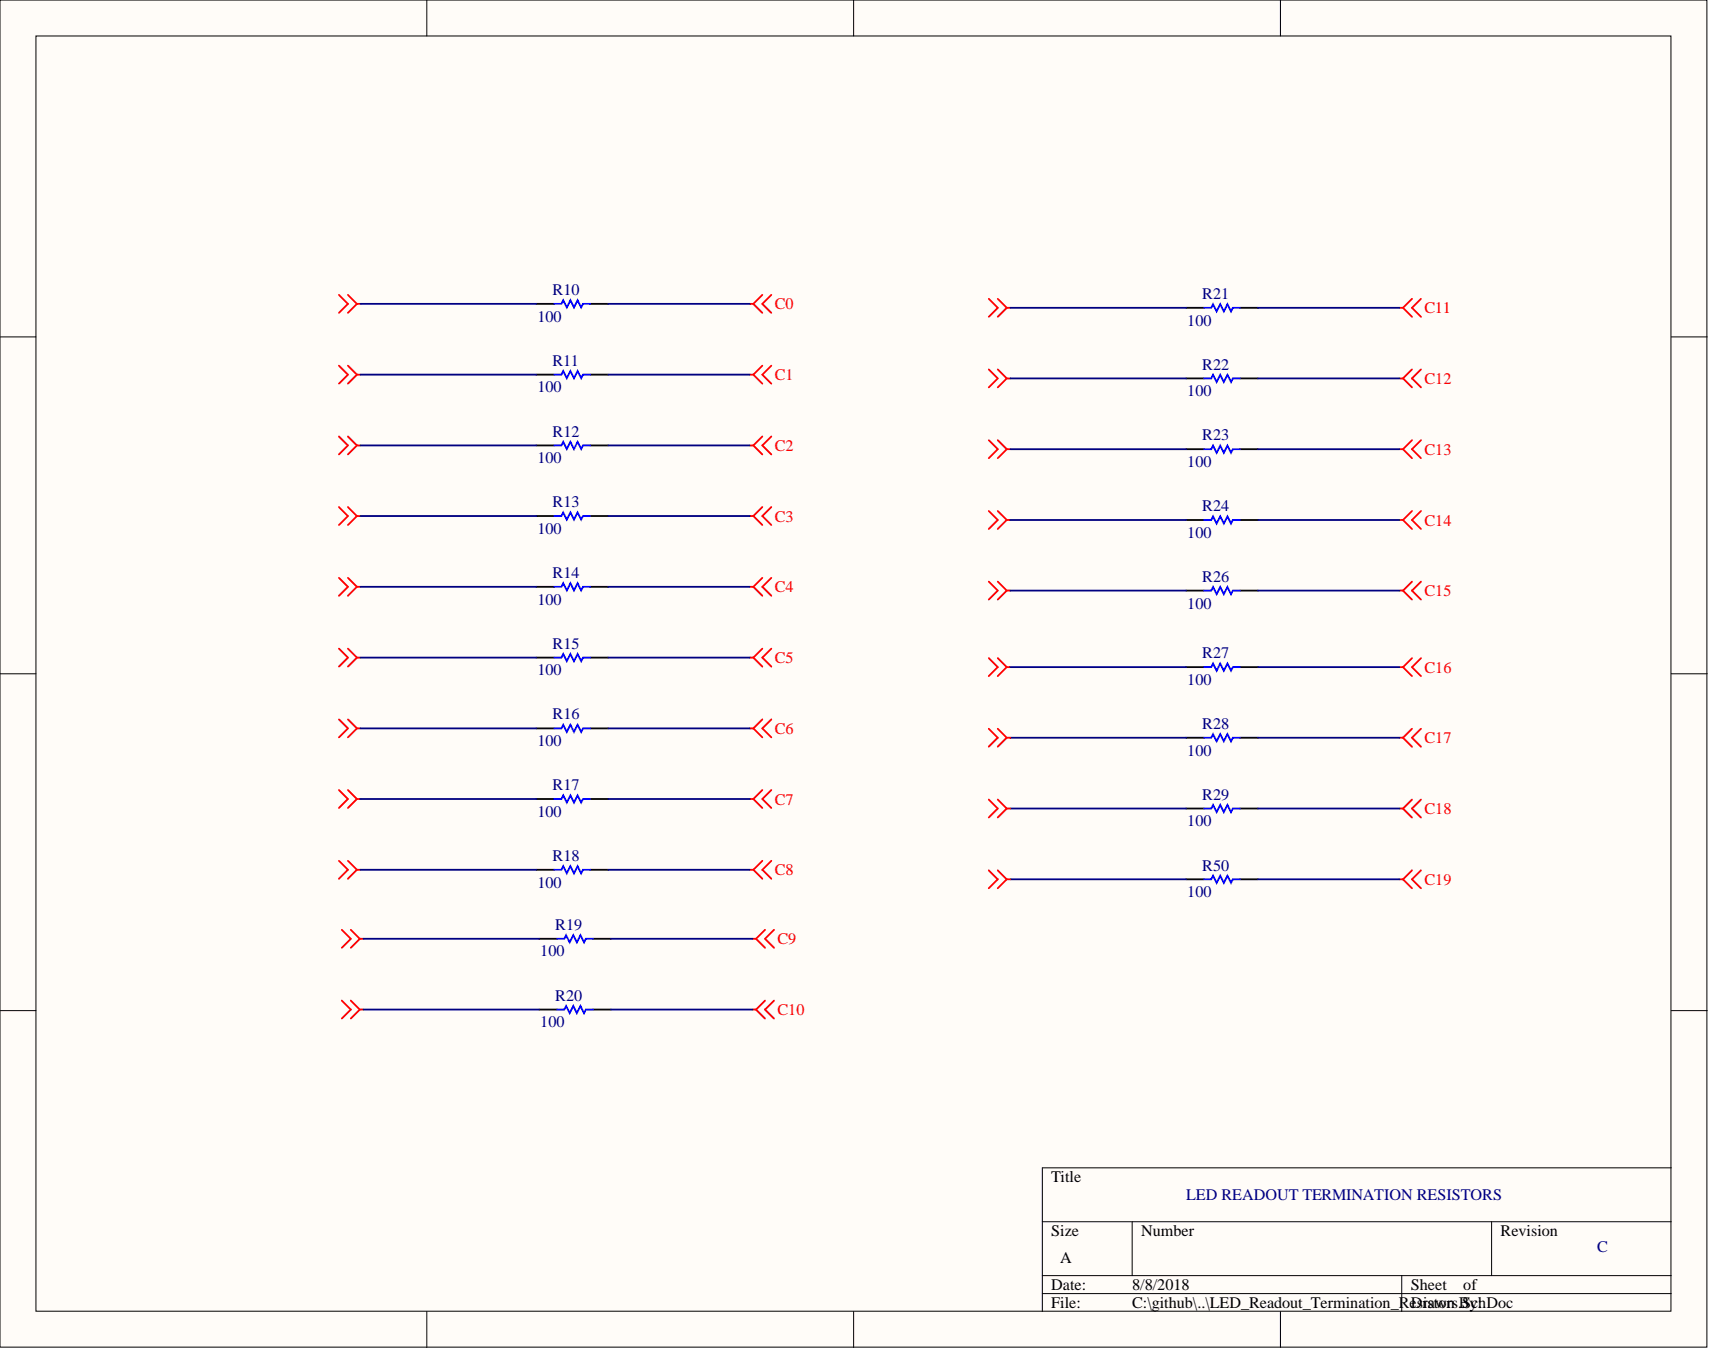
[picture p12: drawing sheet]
<svg xmlns="http://www.w3.org/2000/svg" width="241mm" height="190mm" viewBox="0 0 241 190" stroke-linecap="round" stroke-linejoin="round" font-family="sans-serif">
<g fill="#fffcf8" stroke="#000" stroke-width=".14">
<path d="M0 0h240.9v190.1h-240.9z"/>
<path d="M5.1 5.1h230.7v179.9h-230.7z"/>
</g>
<g fill="none" stroke="#000" stroke-width=".14">
<path d="M60.2 0v5.1M120.5 0v5.1M180.7 0v5.1M0 47.5h5.1M235.8 47.5h5.1M0 95.1h5.1M235.8 95.1h5.1M0 142.6h5.1M235.8 142.6h5.1M147.1 172.4h88.7M159.8 172.4v7.6M210.5 172.4v7.6"/>
<path d="M235.8 164.8h-88.7v20.3M60.2 185.1v5M120.5 185.1v5M147.1 180h88.7M147.1 182.5h88.7M180.7 185.1v5M197.8 180v5.1"/>
</g>
<g fill="none" stroke="#f00" stroke-width=".25">
<path d="M47.8 41.6l1.3 1.3-1.3 1.2M47.8 51.6l1.3 1.3-1.3 1.2M49.1 41.6l1.3 1.3M49.1 51.6l1.3 1.3M50.4 42.9h.5M50.4 52.9h.5M50.4 42.9l-1.3 1.2M50.4 52.9l-1.3 1.2M105.8 42.9h.5M105.8 52.9h.5M106.3 42.9l1.3 1.2M106.3 52.9l1.3 1.2"/>
<path d="M107.6 41.6l-1.3 1.3M107.6 51.6l-1.3 1.3M108.8 41.6l-1.2 1.3 1.2 1.2M108.8 51.6l-1.2 1.3 1.2 1.2M139.5 42.2l1.3 1.2-1.3 1.3M139.5 52.1l1.3 1.3-1.3 1.3M140.8 42.2l1.3 1.2M140.8 52.1l1.3 1.3M142.1 43.4h.5M142.1 43.4l-1.3 1.3M142.1 53.4h.5M142.1 53.4l-1.3 1.3"/>
<path d="M197.5 43.4h.5M197.5 53.4h.5M198 43.4l1.2 1.3M198 53.4l1.2 1.3M199.2 42.2l-1.2 1.2M199.2 52.1l-1.2 1.3M200.5 42.2l-1.3 1.2 1.3 1.3M200.5 52.1l-1.3 1.3 1.3 1.3M47.8 61.6l1.3 1.3-1.3 1.2M47.8 71.6l1.3 1.2-1.3 1.3M49.1 61.6l1.3 1.3M49.1 71.6l1.3 1.2"/>
<path d="M50.4 62.9h.5M50.4 72.8h.5M50.4 62.9l-1.3 1.2M50.4 72.8l-1.3 1.3M105.8 62.9h.5M105.8 72.8h.5M106.3 62.9l1.3 1.2M106.3 72.8l1.3 1.3M107.6 61.6l-1.3 1.3M107.6 71.6l-1.3 1.2M108.8 61.6l-1.2 1.3 1.2 1.2M108.8 71.6l-1.2 1.2 1.2 1.3"/>
<path d="M139.5 62.1l1.3 1.3-1.3 1.3M139.5 72.1l1.3 1.3-1.3 1.2M140.8 62.1l1.3 1.3M140.8 72.1l1.3 1.3M142.1 63.4h.5M142.1 73.4h.5M142.1 63.4l-1.3 1.3M142.1 73.4l-1.3 1.2M197.5 63.4h.5M197.5 73.4h.5M198 63.4l1.2 1.3M198 73.4l1.2 1.2"/>
<path d="M199.2 62.1l-1.2 1.3M199.2 72.1l-1.2 1.3M200.5 62.1l-1.3 1.3 1.3 1.3M200.5 72.1l-1.3 1.3 1.3 1.2M47.8 81.5l1.3 1.3-1.3 1.3M47.8 91.5l1.3 1.3-1.3 1.3M49.1 81.5l1.3 1.3M49.1 91.5l1.3 1.3M50.4 82.8h.5M50.4 92.8h.5M50.4 82.8l-1.3 1.3M50.4 92.8l-1.3 1.3"/>
<path d="M105.8 82.8h.5M105.8 92.8h.5M106.3 82.8l1.3 1.3M106.3 92.8l1.3 1.3M107.6 81.5l-1.3 1.3M107.6 91.5l-1.3 1.3M108.8 81.5l-1.2 1.3 1.2 1.3M108.8 91.5l-1.2 1.3 1.2 1.3M139.5 82.1l1.3 1.2-1.3 1.3M139.5 92.9l1.3 1.2-1.3 1.3M140.8 82.1l1.3 1.2M140.8 92.9l1.3 1.2"/>
<path d="M142.1 83.3h.5M142.1 83.3l-1.3 1.3M142.1 94.1h.5M142.1 94.1l-1.3 1.3M197.5 83.3h.5M197.5 94.1h.5M198 83.3l1.2 1.3M198 94.1l1.2 1.3M199.2 82.1l-1.2 1.2M199.2 92.9l-1.2 1.2M200.5 82.1l-1.3 1.2 1.3 1.3M200.5 92.9l-1.3 1.2 1.3 1.3"/>
<path d="M47.8 101.5l1.3 1.3-1.3 1.3M47.8 111.5l1.3 1.2-1.3 1.3M49.1 101.5l1.3 1.3M49.1 111.5l1.3 1.2M50.4 102.8h.5M50.4 112.7h.5M50.4 102.8l-1.3 1.3M50.4 112.7l-1.3 1.3M105.8 102.8h.5M105.8 112.7h.5M106.3 102.8l1.3 1.3M106.3 112.7l1.3 1.3"/>
<path d="M107.6 101.5l-1.3 1.3M107.6 111.5l-1.3 1.2M108.8 101.5l-1.2 1.3 1.2 1.3M108.8 111.5l-1.2 1.2 1.2 1.3M139.5 102.8l1.3 1.3-1.3 1.3M139.5 112.8l1.3 1.3-1.3 1.3M140.8 102.8l1.3 1.3M140.8 112.8l1.3 1.3M142.1 104.1h.5M142.1 114.1h.5M142.1 104.1l-1.3 1.3M142.1 114.1l-1.3 1.3"/>
<path d="M197.5 104.1h.5M197.5 114.1h.5M198 104.1l1.2 1.3M198 114.1l1.2 1.3M199.2 102.8l-1.2 1.3M199.2 112.8l-1.2 1.3M200.5 102.8l-1.3 1.3 1.3 1.3M200.5 112.8l-1.3 1.3 1.3 1.3M47.8 121.5l1.3 1.2-1.3 1.3M48.2 131.2l1.3 1.3-1.3 1.2M49.1 121.5l1.3 1.2M49.5 131.2l1.3 1.3"/>
<path d="M50.4 122.7h.5M50.4 122.7l-1.3 1.3M50.8 132.5h.5M50.8 132.5l-1.3 1.2M105.8 122.7h.5M106.2 132.5h.5M106.3 122.7l1.3 1.3M106.7 132.5l1.3 1.2M107.6 121.5l-1.3 1.2M108 131.2l-1.3 1.3M108.8 121.5l-1.2 1.2 1.2 1.3M109.2 131.2l-1.2 1.3 1.2 1.2"/>
<path d="M139.5 122.8l1.3 1.3-1.3 1.2M140.8 122.8l1.3 1.3M142.1 124.1h.5M142.1 124.1l-1.3 1.2M197.5 124.1h.5M198 124.1l1.2 1.2M199.2 122.8l-1.2 1.3M200.5 122.8l-1.3 1.3 1.3 1.2M48.2 141.2l1.3 1.3-1.3 1.2M49.5 141.2l1.3 1.3M50.8 142.5h.5M50.8 142.5l-1.3 1.2"/>
<path d="M106.2 142.5h.5M106.7 142.5l1.3 1.2M108 141.2l-1.3 1.3M109.2 141.2l-1.2 1.3 1.2 1.2"/>
</g>
<g fill="none" stroke="#000" stroke-width=".25">
<path d="M75.7 42.9h2.5M75.7 52.9h2.5M83.3 42.9h2.5M83.3 52.9h2.5M167.4 43.4h2.5M167.4 53.4h2.5M175 43.4h2.5M175 53.4h2.5M75.7 62.9h2.5M75.7 72.8h2.5M83.3 62.9h2.5M83.3 72.8h2.5"/>
<path d="M167.4 63.4h2.5M167.4 73.4h2.5M175 63.4h2.5M175 73.4h2.5M75.7 82.8h2.5M75.7 92.8h2.5M83.3 82.8h2.5M83.3 92.8h2.5M167.4 83.3h2.5M167.4 94.1h2.5M175 83.3h2.5M175 94.1h2.5"/>
<path d="M75.7 102.8h2.5M75.7 112.7h2.5M83.3 102.8h2.5M83.3 112.7h2.5M167.4 104.1h2.5M167.4 114.1h2.5M175 104.1h2.5M175 114.1h2.5M75.7 122.7h2.5M76.1 132.5h2.5M83.3 122.7h2.5M83.7 132.5h2.5"/>
<path d="M167.4 124.1h2.5M175 124.1h2.5M76.1 142.5h2.5M83.7 142.5h2.5"/>
</g>
<g fill="none" stroke="#00f" stroke-width=".25">
<path d="M78.2 42.9h1l.3-.5 .5 1 .5-1 .5 1 .5-1 .5 1 .3-.5h1M78.2 52.9h1l.3-.5 .5 1 .5-1 .5 1 .5-1 .5 1 .3-.5h1M169.9 43.4h1l.3-.5 .5 1 .5-1 .5 1 .5-1 .5 1 .3-.5h1M169.9 53.4h1l.3-.5 .5 1 .5-1 .5 1 .5-1 .5 1 .3-.5h1M78.2 62.9h1l.3-.6 .5 1.1 .5-1.1 .5 1.1 .5-1.1 .5 1.1 .3-.5h1M78.2 72.8h1l.3-.5 .5 1 .5-1 .5 1 .5-1 .5 1 .3-.5h1M169.9 63.4h1l.3-.5 .5 1 .5-1 .5 1 .5-1 .5 1 .3-.5h1M169.9 73.4h1l.3-.5 .5 1 .5-1 .5 1 .5-1 .5 1 .3-.5h1M78.2 82.8h1l.3-.5 .5 1 .5-1 .5 1 .5-1 .5 1 .3-.5h1M78.2 92.8h1l.3-.5 .5 1 .5-1 .5 1 .5-1 .5 1 .3-.5h1M169.9 83.3h1l.3-.5 .5 1 .5-1 .5 1 .5-1 .5 1 .3-.5h1M169.9 94.1h1l.3-.5 .5 1 .5-1 .5 1 .5-1 .5 1 .3-.5h1"/>
<path d="M78.2 102.8h1l.3-.5 .5 1 .5-1 .5 1 .5-1 .5 1 .3-.5h1M78.2 112.7h1l.3-.5 .5 1.1 .5-1.1 .5 1.1 .5-1.1 .5 1.1 .3-.6h1M169.9 104.1h1l.3-.5 .5 1 .5-1 .5 1 .5-1 .5 1 .3-.5h1M169.9 114.1h1l.3-.5 .5 1 .5-1 .5 1 .5-1 .5 1 .3-.5h1M78.2 122.7h1l.3-.5 .5 1 .5-1 .5 1 .5-1 .5 1 .3-.5h1M78.6 132.5h1l.3-.5 .5 1 .5-1 .5 1 .5-1 .5 1 .3-.5h1M169.9 124.1h1l.3-.5 .5 1 .5-1 .5 1 .5-1 .5 1 .3-.5h1M78.6 142.5h1l.3-.5 .5 1 .5-1 .5 1 .5-1 .5 1 .3-.5h1"/>
</g>
<g fill="none" stroke="#000080" stroke-width=".25">
<path d="M50.9 42.9h24.8M50.9 52.9h24.8M85.8 42.9h20M85.8 52.9h20M142.6 43.4h24.8M142.6 53.4h24.8M177.5 43.4h20M177.5 53.4h20M50.9 62.9h24.8M50.9 72.8h24.8M85.8 62.9h20M85.8 72.8h20"/>
<path d="M142.6 63.4h24.8M142.6 73.4h24.8M177.5 63.4h20M177.5 73.4h20M50.9 82.8h24.8M50.9 92.8h24.8M85.8 82.8h20M85.8 92.8h20M142.6 83.3h24.8M142.6 94.1h24.8M177.5 83.3h20M177.5 94.1h20"/>
<path d="M50.9 102.8h24.8M50.9 112.7h24.8M85.8 102.8h20M85.8 112.7h20M142.6 104.1h24.8M142.6 114.1h24.8M177.5 104.1h20M177.5 114.1h20M50.9 122.7h24.8M51.3 132.5h24.8M85.8 122.7h20M86.2 132.5h20"/>
<path d="M142.6 124.1h24.8M177.5 124.1h20M51.3 142.5h24.8M86.2 142.5h20"/>
</g>
<g font-size="2.3" fill="#000080">
<text x="78" y="41.6">R10</text>
<text x="75.8" y="45.4">100</text>
<text x="167.5" y="45.9">100</text>
<text x="169.7" y="42.2">R21</text>
<text x="78" y="51.6">R11</text>
<text x="169.7" y="52.1">R22</text>
<text x="75.8" y="55.4">100</text>
<text x="167.5" y="55.9">100</text>
<text x="75.8" y="65.3">100</text>
<text x="78" y="61.6">R12</text>
<text x="167.5" y="65.9">100</text>
<text x="169.7" y="62.1">R23</text>
<text x="78" y="71.6">R13</text>
<text x="75.8" y="75.3">100</text>
<text x="167.5" y="75.9">100</text>
<text x="169.7" y="72.1">R24</text>
<text x="78" y="81.6">R14</text>
<text x="169.7" y="82.1">R26</text>
<text x="75.8" y="85.3">100</text>
<text x="167.5" y="85.9">100</text>
<text x="75.8" y="95.3">100</text>
<text x="78" y="91.5">R15</text>
<text x="169.7" y="92.9">R27</text>
<text x="78" y="101.5">R16</text>
<text x="167.5" y="96.6">100</text>
<text x="75.8" y="105.3">100</text>
<text x="167.5" y="106.6">100</text>
<text x="169.7" y="102.9">R28</text>
<text x="78" y="111.5">R17</text>
<text x="169.7" y="112.8">R29</text>
<text x="75.8" y="115.2">100</text>
<text x="167.5" y="116.6">100</text>
<text x="75.8" y="125.2">100</text>
<text x="78" y="121.5">R18</text>
<text x="169.7" y="122.8">R50</text>
<text x="78.4" y="131.2">R19</text>
<text x="167.5" y="126.6">100</text>
<text x="76.2" y="135">100</text>
<text x="78.4" y="141.2">R20</text>
<text x="76.2" y="144.9">100</text>
<text x="167.4" y="169.4">LED READOUT TERMINATION RESISTORS</text>
<text x="225.4" y="176.7">C</text>
</g>
<g font-size="2.3" fill="#f00">
<text x="109.3" y="43.7">C0</text>
<text x="201" y="44.2">C11</text>
<text x="109.3" y="53.6">C1</text>
<text x="201" y="54.2">C12</text>
<text x="109.3" y="63.6">C2</text>
<text x="201" y="64.1">C13</text>
<text x="109.3" y="73.6">C3</text>
<text x="201" y="74.2">C14</text>
<text x="109.3" y="83.6">C4</text>
<text x="201" y="84.1">C15</text>
<text x="109.3" y="93.6">C5</text>
<text x="201" y="94.9">C16</text>
<text x="109.3" y="103.5">C6</text>
<text x="201" y="104.9">C17</text>
<text x="109.3" y="113.5">C7</text>
<text x="201" y="114.9">C18</text>
<text x="109.3" y="123.5">C8</text>
<text x="201" y="124.9">C19</text>
<text x="109.7" y="133.2">C9</text>
<text x="109.7" y="143.2">C10</text>
</g>
<g font-size="2.3">
<text x="148.4" y="166.8">Title</text>
<text x="148.4" y="174.4">Size</text>
<text x="149.6" y="178.2">A</text>
<text x="161" y="174.4">Number</text>
<text x="211.7" y="174.4">Revision</text>
<text x="148.4" y="182">Date:</text>
<text x="148.4" y="184.6">File:</text>
<text x="159.8" y="182">8/8/2018</text>
<text x="159.8" y="184.6">C:\github\..\LED_Readout_Termination_Resistors.SchDoc</text>
<text x="199.1" y="182">Sheet</text>
<text x="199.1" y="184.6">Drawn By:</text>
<text x="206.5" y="182">of</text>
</g>
</svg>
